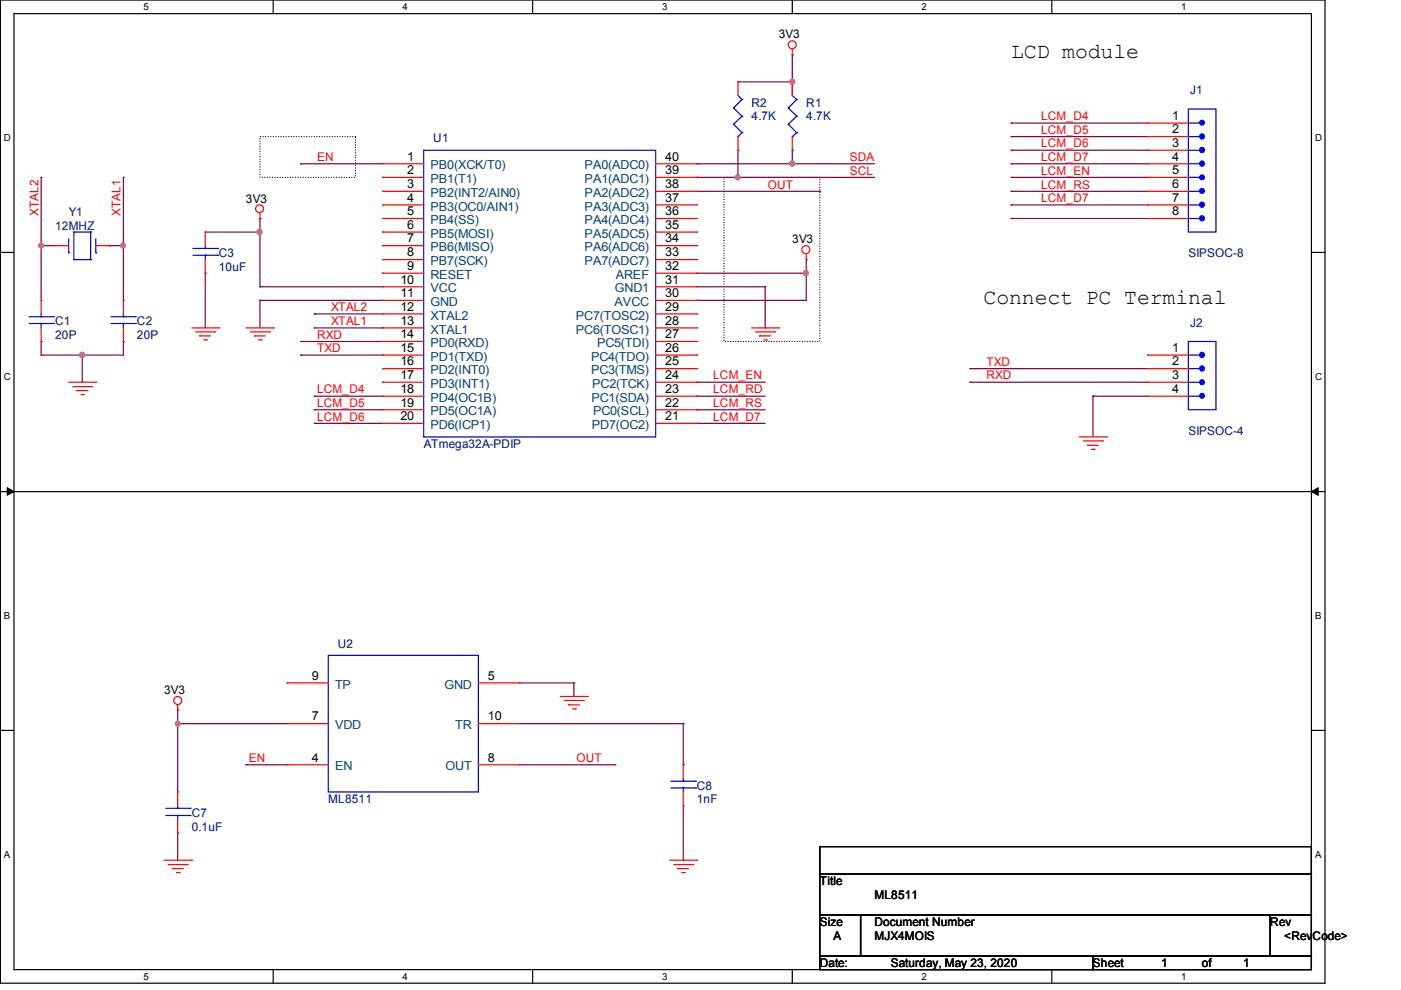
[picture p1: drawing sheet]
# OrCAD Capture schematic ML8511.DSN
size A; title: ML8511; note: MJX4MOIS

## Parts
C1  20P
C2  20P
C3  10uF
C7  0.1uF
C8  1nF
J1  SIPSOC-8
J2  SIPSOC-4
R1  4.7K
R2  4.7K
U1  ATmega32A-PDIP  [1]
U2  ML8511
Y1  12MHZ

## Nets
3V3: C3.1 C7.1 R1.1 R2.1 U1.10(VCC) U1.30(AVCC) U1.32(AREF) U2.7(VDD)
GND: C1.2 C2.2 C3.2 C7.2 C8.2 J2.4 U1.11(GND) U1.31(GND1) U2.5(GND)
EN: U1.1(PB0(XCK/T0)) U2.4(EN)
LCM_D4: J1.1 U1.18(PD4(OC1B))
LCM_D5: J1.2 U1.19(PD5(OC1A))
LCM_D6: J1.3 U1.20(PD6(ICP1))
LCM_D7: J1.4 J1.7 U1.21(PD7(OC2))
LCM_EN: J1.5 U1.24(PC2(TCK))
LCM_RD: U1.23(PC1(SDA))
LCM_RS: J1.6 U1.22(PC0(SCL))
OUT: U1.38(PA2(ADC2)) U2.8(OUT)
RXD: J2.3 U1.14(PD0(RXD))
SCL: R2.2 U1.39(PA1(ADC1))
SDA: R1.2 U1.40(PA0(ADC0))
TXD: J2.2 U1.15(PD1(TXD))
XTAL1: C2.1 U1.13(XTAL1) Y1.2
XTAL2: C1.1 U1.12(XTAL2) Y1.1
N06215: C8.1 U2.10(TR)

Not connected (* = marked no-connect by the designer): J1 8; J2 1; U1 2(PB1(T1)) 3(PB2(INT2/AIN0)) 4(PB3(OC0/AIN1)) 5(PB4(SS)) 6(PB5(MOSI)) 7(PB6(MISO)) 8(PB7(SCK)) 9(RESET) 16(PD2(INT0)) 17(PD3(INT1)) 25(PC3(TMS)) 26(PC4(TDO)) 27(PC5(TDI)) 28(PC6(TOSC1)) 29(PC7(TOSC2)) 33(PA7(ADC7)) 34(PA6(ADC6)) 35(PA5(ADC5)) 36(PA4(ADC4)) 37(PA3(ADC3)); U2 9(TP)

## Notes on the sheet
- LCD module
- Connect PC Terminal
